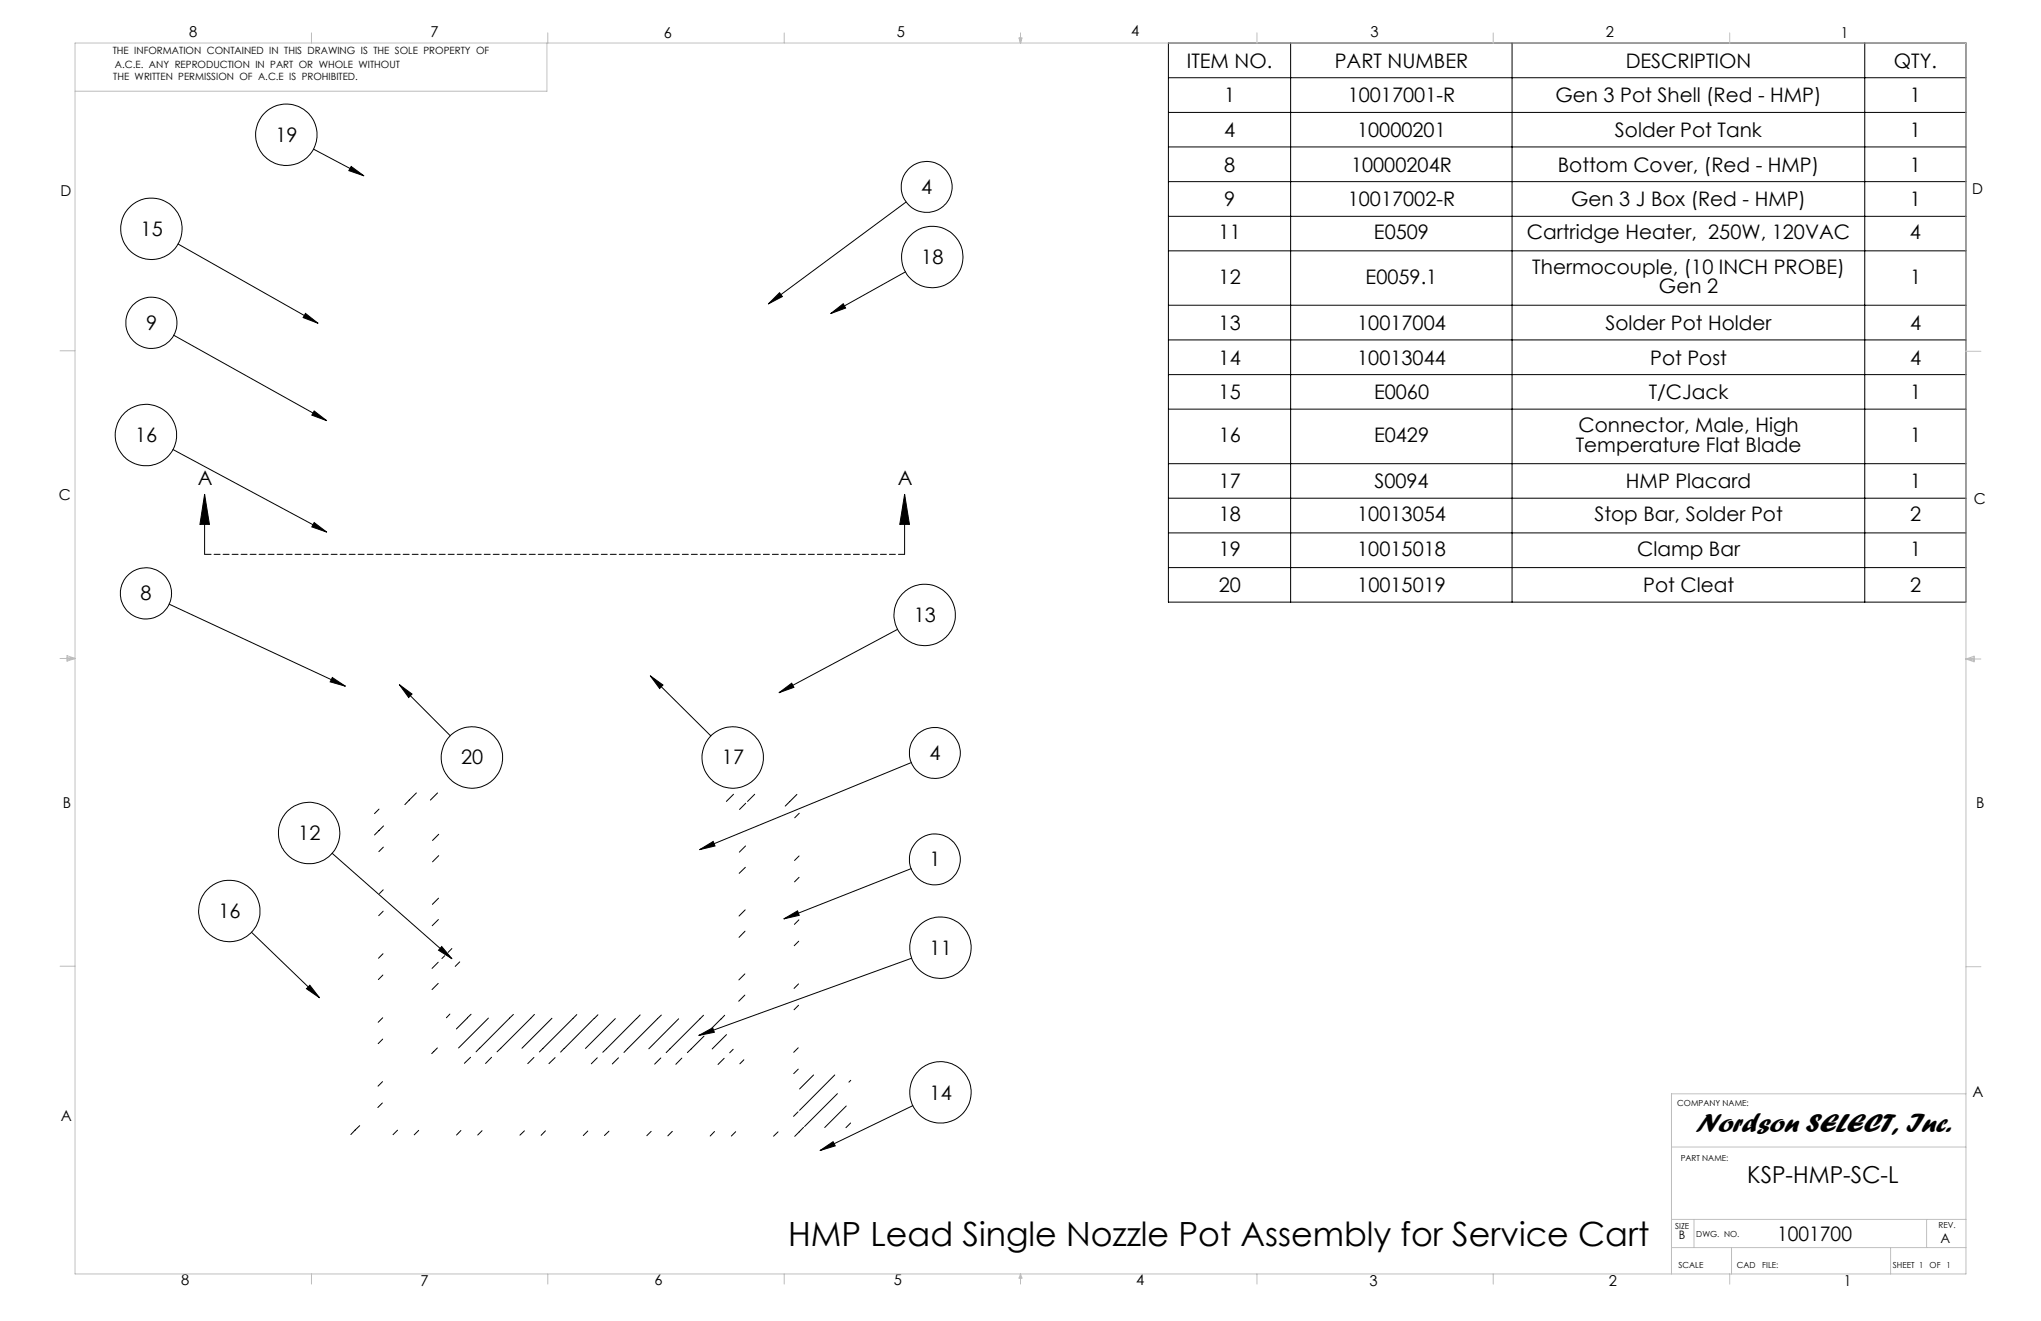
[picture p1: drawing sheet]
<svg xmlns="http://www.w3.org/2000/svg" width="432mm" height="279mm" viewBox="0 0 432 279" stroke-linecap="round" stroke-linejoin="round" font-family="sans-serif">
<g fill="none" stroke="#000" stroke-width=".21">
<path d="M247.2 9.1h168.7v118.3h-168.7zM247.2 16.4h168.7M273.1 9.1v118.3M319.9 9.1v118.3M394.5 9.1v118.3M66.3 31.5l10.7 5.7M74.3 35.2l2.7 2-3.2-1.1zM247.2 23.8h168.7M247.2 31.1h168.7M247.2 38.4h168.7M37.7 51.6l29.6 16.8M191.6 57.5l-15.8 8.8"/>
<path d="M191.7 42.7l-29.1 21.6M247.2 45.8h168.7M247.2 53.1h168.7M36.8 70.9l32.3 18.1M64.6 66.3l2.7 2.1-3.2-1.2zM162.6 64.3l2.3-2.4 .6 .8zM175.8 66.3l2.6-2.1 .5 1zM247.2 64.6h168.7M247.2 71.9h168.7M247.2 79.2h168.7M36.6 95.1l32.5 17.4M66.5 86.9l2.6 2.1-3.1-1.2z"/>
<path d="M247.2 86.5h168.7M247.2 98.1h168.7M43.3 104.6l1 6.3h-2zM43.3 104.6v12.7M66.5 110.5l2.6 2-3.1-1.1zM191.4 104.6l1 6.3h-2zM191.4 104.6v12.7M247.2 105.4h168.7M247.2 112.7h168.7M35.8 127.8l37.3 17.3M189.9 133.1l-25.1 13.4M247.2 120.1h168.7"/>
<path d="M70.3 143.3l2.8 1.8-3.2-.9zM84.5 144.8l2.7 2-.7 .7zM84.5 144.8l10.8 10.8M137.6 142.9l2.7 2-.7 .7zM137.6 142.9l12.8 12.7M164.8 146.5l2.7-2 .5 .9zM80.2 171.1l-1 1M81.1 179.2l-.9 .9M81.1 174.7l-1.9 1.9M88.1 167.7l-2.4 2.5M92.6 167.7l-1.5 1.5M92.8 176.5l-1.3 1.3"/>
<path d="M148 179.7l2.9-1.7 .4 .9zM155.2 168l-1.5 1.5M157.7 178.9l-1.3 1.3M157.8 169.9l-1.3 1.3M159.7 168l-1.5 1.5M168.6 168l-2.5 2.5M169.1 172l-1 1M192.8 161.3l-44.8 18.4M53.2 197.2l14.4 13.8M70.3 180.5l25.3 22.3M81.1 188.2l-.8 .8M81.1 192.7l-1 1"/>
<path d="M92.7 194.5l-1.3 1.3M92.8 190l-1.3 1.3M92.8 181l-1.3 1.3M157.6 197l-1.2 1.3M157.7 192.4l-1.3 1.3M157.7 183.4l-1.3 1.3M165.8 194.3l2.9-1.6 .4 .9zM169 199.1l-1 .9M169 194.6l-.9 .9M169.1 181l-1 1M169.1 185.6l-1 .9M192.8 183.7l-27 10.6"/>
<path d="M65.5 208.4l2.1 2.6-2.8-1.9zM81 215.3l-1 .9M81 219.8l-1 .9M81 206.2l-1 1M81 201.7l-.9 1M92.7 203.5l-1.3 1.3M92.7 208l-1.3 1.3M93.5 200.2l2.1 2.6-2.8-1.8zM94.1 202.1l-.6 .6M95.2 214.5l-.8 .8M95.6 200.6l-.8 .8M97.3 203.4l-1 1"/>
<path d="M98.9 215.3l-2.3 2.3M99.7 214.5l-.8 .8M103.3 215.3l-6.3 6.4M107.8 215.3l-6.3 6.4M108.6 214.6l-.8 .7M112.3 215.4l-6.3 6.3M113.1 214.6l-.8 .7M116.8 215.4l-6.4 6.3M122 214.6l-7.9 7.9M125.7 215.4l-6.3 6.4M126.5 214.6l-.8 .8M130.2 215.4l-6.3 6.4"/>
<path d="M134.7 215.4l-6.4 6.4M135.4 214.7l-.7 .7M139.1 215.5l-6.3 6.3M139.9 214.7l-.8 .7M143.6 215.5l-6.3 6.3M147.8 219l3-1.6 .3 .9zM148.1 215.5l-7.2 7.1M148.8 214.7l-.7 .8M148.9 219.1l-2.7 2.8M152.5 215.5l-1.9 2M153.3 214.7l-.7 .8M153.7 218.8l-3 3.1"/>
<path d="M157.6 206l-1.3 1.3M157.6 210.5l-1.3 1.3M168.9 208.1l-.9 1M168.9 212.6l-.9 1M192.9 202.7l-45.1 16.3M76.1 238.1l-1.9 1.9M80.9 233.3l-1 .9M80.9 228.8l-.9 .9M84.1 239l-1 1M88.6 239.1l-1 .9M92.5 221.7l-1.2 1.1M97.5 239.1l-.9 1"/>
<path d="M99.6 223.6l-1.4 1.3M101.5 221.7l-.8 .8M102 239.1l-.9 1M104 223.6l-1.3 1.3M105.9 221.7l-.7 .8M110.9 239.2l-.9 .9M113 223.7l-1.3 1.3M115.4 239.2l-.9 .9M117.4 223.7l-1.3 1.3M119.3 221.8l-.7 .7M124.4 239.2l-1 1M126.4 223.7l-1.3 1.3"/>
<path d="M128.3 221.8l-.8 .8M128.8 239.3l-.9 .9M130.8 223.7l-1.3 1.3M132.8 221.8l-.8 .8M137.8 239.3l-1 .9M139.8 223.8l-1.3 1.3M142.2 239.3l-.9 .9M144.3 223.8l-1.3 1.3M146.2 221.9l-.8 .7M151.2 239.3l-1 1M153.2 223.8l-1.3 1.3M155.1 221.9l-.7 .8"/>
<path d="M155.6 239.4l-.9 .9M157.4 224.2l-.9 .8M164.6 239.4l-.9 .9M168.8 235.2l-.9 .9M168.9 221.6l-1 1M168.9 226.1l-1 1M170 238.4l-1.9 1.9M172.1 227.4l-2.9 2.9M176.6 227.4l-7.4 7.4M177.2 231.3l-7 7M179 233.9l-4.5 4.6M180 237.5l-1 1"/>
<path d="M180 228.5l-.4 .4M193.1 233.9l-19.6 9.4M173.5 243.3l2.7-1.8 .5 .9z"/>
<circle cx="60.6" cy="28.5" r="6.5"/>
<circle cx="196" cy="39.5" r="5.4"/>
<circle cx="32" cy="48.4" r="6.5"/>
<circle cx="197.2" cy="54.4" r="6.5"/>
<circle cx="32" cy="68.3" r="5.4"/>
<circle cx="30.9" cy="92" r="6.5"/>
<circle cx="30.9" cy="125.5" r="5.4"/>
<circle cx="195.6" cy="130.1" r="6.5"/>
<circle cx="197.8" cy="159.3" r="5.4"/>
<circle cx="65.4" cy="176.2" r="6.5"/>
<circle cx="99.8" cy="160.2" r="6.5"/>
<circle cx="155" cy="160.2" r="6.5"/>
<circle cx="48.5" cy="192.7" r="6.5"/>
<circle cx="197.8" cy="181.8" r="5.4"/>
<circle cx="199" cy="200.4" r="6.5"/>
<circle cx="199" cy="231" r="6.5"/>
</g>
<path d="M191.4 117.2h-148.1" fill="none" stroke="#000" stroke-width=".21" stroke-dasharray="1.3 .6" stroke-dashoffset="-.1"/>
<g fill="none" stroke="#c0c0c0" stroke-width=".21">
<path d="M15.9 9.1h400v260.4h-400zM65.9 6.9v2.2M115.7 9.1v10.2h-99.8M115.9 6.9v2.2M165.9 6.9v2.2M215.6 8h.6l-.3 1.1zM215.7 8l.2 1.1M215.9 6.9v2.2M216 8l-.1 1.1M265.9 6.9v2.2M315.9 6.9v2.2M365.9 6.9v2.2"/>
<path d="M12.7 74.2h3.2M415.9 74.3h3.2M12.7 139.3h3.2M14.2 139.1l1.7 .2M14.2 138.7l1.7 .6-1.7 .5zM15.9 139.3l-1.7 .3M415.9 139.4h3.2M415.9 139.4l1.8-.6v1.2zM415.9 139.4l1.8 .3M417.7 139.2l-1.8 .2M12.7 204.4h3.2M415.9 204.5h3.2"/>
<path d="M415.9 231.4h-62.3v38.1M353.6 257.9h62.3M353.6 242.6h62.3M358.4 257.9v6M407.6 257.9v6M65.9 269.5v2.1M115.9 269.5v2.1M165.9 269.5v2.1M215.9 269.5v2.1M215.9 269.5l.3 .8h-.6zM265.9 269.5v2.1M315.9 269.5v2.1"/>
<path d="M353.6 263.9h62.3M365.9 269.5v2.1M366.3 263.9v5.6M400 263.9v5.6"/>
</g>
<g fill="#000">
<path d="M162.6 64.3l2.3-2.4 .6 .8zM164.8 146.5l2.7-2 .5 .9zM66.5 110.5l2.6 2-3.1-1.1zM64.6 66.3l2.7 2.1-3.2-1.2zM66.5 86.9l2.6 2.1-3.1-1.2zM70.3 143.3l2.8 1.8-3.2-.9zM137.6 142.9l2.7 2-.7 .7zM74.3 35.2l2.7 2-3.2-1.1zM175.8 66.3l2.6-2.1 .5 1zM84.5 144.8l2.7 2-.7 .7zM173.5 243.3l2.7-1.8 .5 .9zM147.8 219l3-1.6 .3 .9zM93.5 200.2l2.1 2.6-2.8-1.8zM65.5 208.4l2.1 2.6-2.8-1.9zM165.8 194.3l2.9-1.6 .4 .9zM148 179.7l2.9-1.7 .4 .9z"/>
<path d="M191.4 104.6l1 6.3h-2zM43.3 104.6l1 6.3h-2z"/>
</g>
<text font-size="7.1" x="166.7" y="263.5">HMP Lead Single Nozzle Pot Assembly for Service Cart</text>
<text font-size="5.8" x="358.7" y="239.5">Nordson SELECT, Inc.</text>
<text font-size="4.9" x="369.7" y="250.3">KSP-HMP-SC-L</text>
<g font-size="4.2">
<text x="251.1" y="14.3">ITEM NO.</text>
<text x="282.4" y="14.3">PART NUMBER</text>
<text x="343.9" y="14.3">DESCRIPTION</text>
<text x="400.7" y="14.3">QTY.</text>
<text x="259" y="21.6">1</text>
<text x="285.1" y="21.6">10017001-R</text>
<text x="329.1" y="21.6">Gen 3 Pot Shell (Red - HMP)</text>
<text x="404.1" y="21.6">1</text>
<text x="58.3" y="30">19</text>
<text x="259" y="29">4</text>
<text x="287.1" y="29">10000201</text>
<text x="341.7" y="29">Solder Pot Tank</text>
<text x="404.1" y="29">1</text>
<text x="194.9" y="41">4</text>
<text x="259" y="36.3">8</text>
<text x="285.8" y="36.3">10000204R</text>
<text x="329.6" y="36.3">Bottom Cover, (Red - HMP)</text>
<text x="404.1" y="36.3">1</text>
<text x="259" y="43.6">9</text>
<text x="285.1" y="43.6">10017002-R</text>
<text x="332.4" y="43.6">Gen 3 J Box (Red - HMP)</text>
<text x="404.1" y="43.6">1</text>
<text x="29.8" y="49.8">15</text>
<text x="257.8" y="50.6">11</text>
<text x="290.7" y="50.6">E0509</text>
<text x="323" y="50.6">Cartridge Heater, 250W, 120VAC</text>
<text x="404.1" y="50.6">4</text>
<text x="194.9" y="55.8">18</text>
<text x="257.8" y="60">12</text>
<text x="288.9" y="60">E0059.1</text>
<text x="324.2" y="57.9">Thermocouple, (10 INCH PROBE)</text>
<text x="404.1" y="60">1</text>
<text x="351" y="62.1">Gen 2</text>
<text x="30.9" y="69.7">9</text>
<text x="257.8" y="69.8">13</text>
<text x="287.1" y="69.8">10017004</text>
<text x="339.7" y="69.8">Solder Pot Holder</text>
<text x="404.1" y="69.8">4</text>
<text x="257.8" y="77.1">14</text>
<text x="287.1" y="77.1">10013044</text>
<text x="349.1" y="77.1">Pot Post</text>
<text x="404.1" y="77.1">4</text>
<text x="257.8" y="84.4">15</text>
<text x="290.7" y="84.4">E0060</text>
<text x="348.8" y="84.4">T/CJack</text>
<text x="404.1" y="84.4">1</text>
<text x="28.6" y="93.5">16</text>
<text x="257.8" y="93.5">16</text>
<text x="290.7" y="93.5">E0429</text>
<text x="333.4" y="95.6">Temperature Flat Blade</text>
<text x="334" y="91.4">Connector, Male, High</text>
<text x="404.1" y="93.5">1</text>
<text x="41.9" y="102.7">A</text>
<text x="190" y="102.7">A</text>
<text x="257.8" y="103.3">17</text>
<text x="290.8" y="103.3">S0094</text>
<text x="344" y="103.3">HMP Placard</text>
<text x="404.1" y="103.3">1</text>
<text x="257.8" y="110.2">18</text>
<text x="287.1" y="110.2">10013054</text>
<text x="337.3" y="110.2">Stop Bar, Solder Pot</text>
<text x="404.1" y="110.2">2</text>
<text x="257.8" y="117.5">19</text>
<text x="287.1" y="117.5">10015018</text>
<text x="346.3" y="117.5">Clamp Bar</text>
<text x="404.1" y="117.5">1</text>
<text x="257.8" y="125.3">20</text>
<text x="287.1" y="125.3">10015019</text>
<text x="347.6" y="125.3">Pot Cleat</text>
<text x="404.1" y="125.3">2</text>
<text x="29.8" y="126.9">8</text>
<text x="193.3" y="131.5">13</text>
<text x="97.5" y="161.7">20</text>
<text x="152.7" y="161.7">17</text>
<text x="196.7" y="160.7">4</text>
<text x="63.1" y="177.7">12</text>
<text x="196.7" y="183.2">1</text>
<text x="46.2" y="194.2">16</text>
<text x="196.7" y="201.9">11</text>
<text x="196.7" y="232.6">14</text>
<text x="376" y="262.5">1001700</text>
</g>
<g font-size="3.2">
<text x="40" y="7.9">8</text>
<text x="91.1" y="7.9">7</text>
<text x="140.4" y="8.1">6</text>
<text x="189.8" y="7.9">5</text>
<text x="239.3" y="7.6">4</text>
<text x="289.9" y="7.9">3</text>
<text x="339.7" y="7.9">2</text>
<text x="389.5" y="8.1">1</text>
<text x="12.8" y="41.6">D</text>
<text x="417.3" y="41.1">D</text>
<text x="12.4" y="105.7">C</text>
<text x="417.6" y="106.5">C</text>
<text x="13.3" y="170.9">B</text>
<text x="418.1" y="170.8">B</text>
<text x="417.3" y="231.9">A</text>
<text x="12.9" y="237.2">A</text>
<text x="38.3" y="271.8">8</text>
<text x="88.9" y="272">7</text>
<text x="138.5" y="271.8">6</text>
<text x="189.1" y="271.8">5</text>
<text x="240.4" y="271.8">4</text>
<text x="289.7" y="272">3</text>
<text x="340.3" y="272">2</text>
<text x="390.1" y="272">1</text>
</g>
<text font-size="2.8" x="410.5" y="262.9">A</text>
<text font-size="2.5" x="355.2" y="262">B</text>
<g font-size="2.1">
<text x="23.8" y="11.5">THE INFORMATION CONTAINED IN THIS DRAWING IS THE SOLE PROPERTY OF</text>
<text x="23.9" y="17">THE WRITTEN PERMISSION OF A.C.E IS PROHIBITED.</text>
<text x="24.3" y="14.3">A.C.E. ANY REPRODUCTION IN PART OR WHOLE WITHOUT</text>
</g>
<g font-size="1.8">
<text x="354.8" y="233.9">COMPANY NAME:</text>
<text x="355.6" y="245.5">PART NAME:</text>
<text x="354.4" y="260">SIZE</text>
<text x="358.9" y="261.7">DWG. NO.</text>
<text x="410.1" y="259.8">REV.</text>
<text x="355.1" y="268.2">SCALE</text>
<text x="367.4" y="268.1">CAD</text>
<text x="372.8" y="268.1">FILE:</text>
<text x="400.5" y="268.1">SHEET 1</text>
<text x="408.2" y="268.1">OF</text>
<text x="411.8" y="268.1">1</text>
</g>
</svg>
